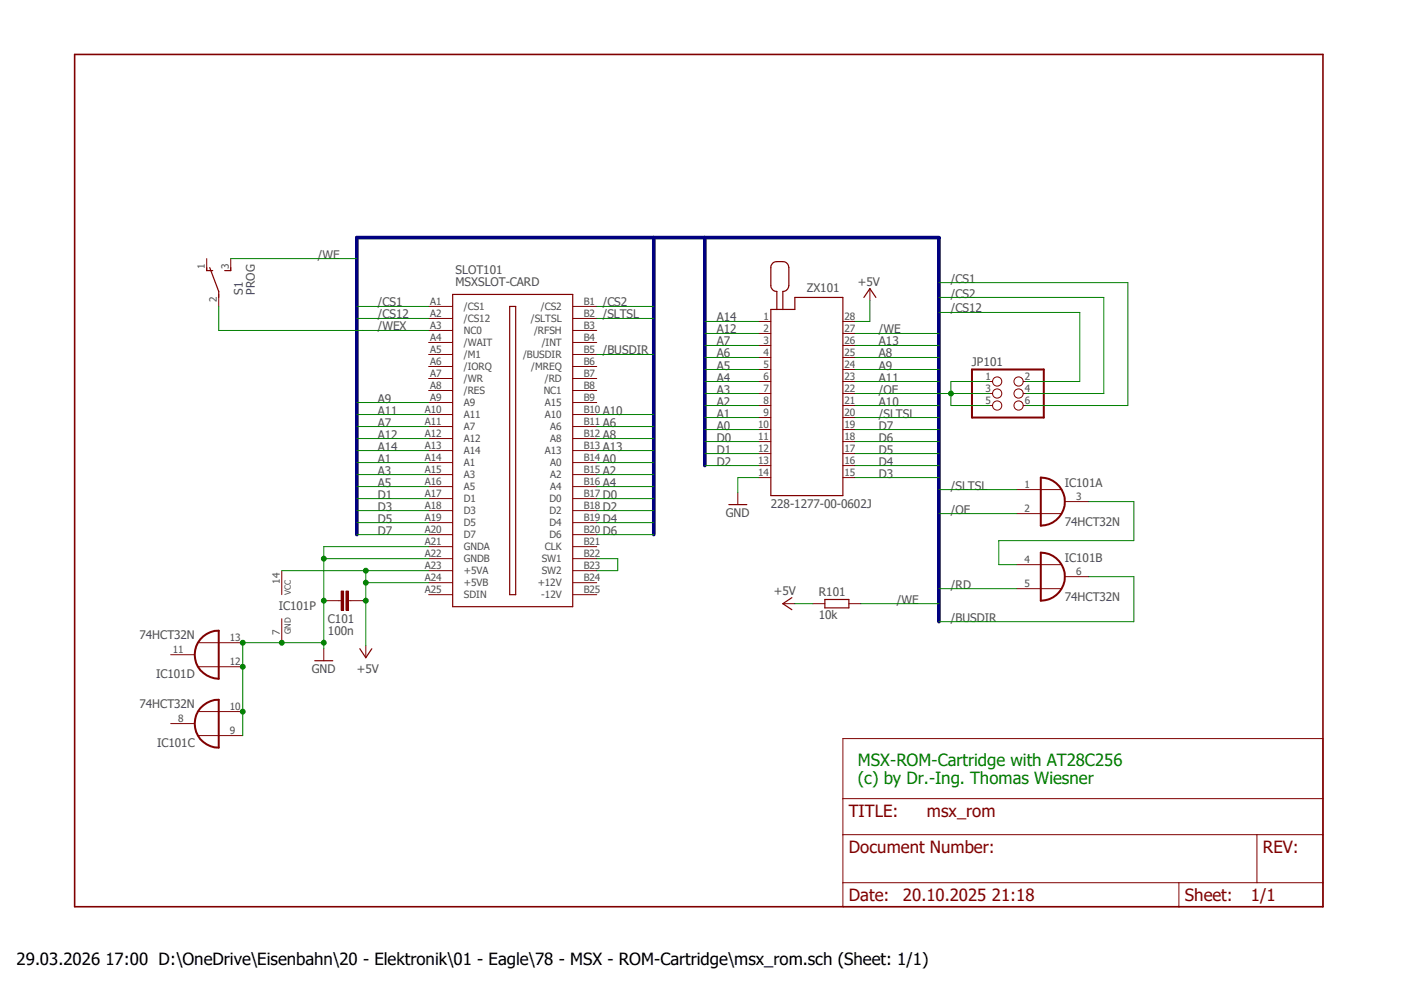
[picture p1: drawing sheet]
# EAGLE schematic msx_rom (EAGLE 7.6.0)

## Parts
C101  100n  C-EU025-025X050  [C025-025X050]
IC101  74HCT32N  [DIL14]
JP101  PINHD-2X3  [2X03]
R101  10k  R-EU_0207/10  [0207/10]
S1  PROG  TL36PO  [TL3XPO]
SLOT101  MSXSLOT-CARD  [MSXCARD]
ZX101  228-1277-00-0602J  [228-1277-00-0602J]

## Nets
+5V: C101.2 IC101.14(P:VCC) R101.1 SLOT101.A23(+5VA) SLOT101.A24(+5VB) ZX101.28
/BUSDIR: IC101.6(B:O) SLOT101.B5(/BUSDIR)
/CS1: JP101.6 SLOT101.A1(/CS1)
/CS2: JP101.4 SLOT101.B1(/CS2)
/CS12: JP101.2 SLOT101.A2(/CS12)
/OE: IC101.2(A:I1) JP101.1 JP101.3 JP101.5 ZX101.22
/RD: IC101.5(B:I1)
/SLTSL: IC101.1(A:I0) SLOT101.B2(/SLTSL) ZX101.20
/WE: R101.2 S1.3(S) ZX101.27
/WEX: S1.2(P) SLOT101.A3(NC0)
A0: SLOT101.B14(A0) ZX101.10
A1: SLOT101.A14(A1) ZX101.9
A2: SLOT101.B15(A2) ZX101.8
A3: SLOT101.A15(A3) ZX101.7
A4: SLOT101.B16(A4) ZX101.6
A5: SLOT101.A16(A5) ZX101.5
A6: SLOT101.B11(A6) ZX101.4
A7: SLOT101.A11(A7) ZX101.3
A8: SLOT101.B12(A8) ZX101.25
A9: SLOT101.A9 ZX101.24
A10: SLOT101.B10(A10) ZX101.21
A11: SLOT101.A10(A11) ZX101.23
A12: SLOT101.A12 ZX101.2
A13: SLOT101.B13(A13) ZX101.26
A14: SLOT101.A13(A14) ZX101.1
D0: SLOT101.B17(D0) ZX101.11
D1: SLOT101.A17(D1) ZX101.12
D2: SLOT101.B18(D2) ZX101.13
D3: SLOT101.A18(D3) ZX101.15
D4: SLOT101.B19(D4) ZX101.16
D5: SLOT101.A19(D5) ZX101.17
D6: SLOT101.B20(D6) ZX101.18
D7: SLOT101.A20(D7) ZX101.19
GND: C101.1 IC101.7(P:GND) IC101.9(C:I0) IC101.10(C:I1) IC101.12(D:I0) IC101.13(D:I1) SLOT101.A21(GNDA) SLOT101.A22(GNDB) ZX101.14
N$3: IC101.3(A:O) IC101.4(B:I0)
N$28: SLOT101.B22(SW1) SLOT101.B23(SW2)
Unconnected: IC101.8(C:O) IC101.11(D:O) S1.1(O) SLOT101.A4(/WAIT) SLOT101.A5(/M1) SLOT101.A6(/IORQ) SLOT101.A7(/WR) SLOT101.A8(/RES) SLOT101.A25(SDIN) SLOT101.B3(/RFSH) SLOT101.B4(/INT) SLOT101.B6(/MREQ) SLOT101.B7(/RD) SLOT101.B8(NC1) SLOT101.B9(A15) SLOT101.B21(CLK) SLOT101.B24(+12V) SLOT101.B25(-12V)

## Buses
B$1

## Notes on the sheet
- MSX-ROM-Cartridge with AT28C256
  (c) by Dr.-Ing. Thomas Wiesner
